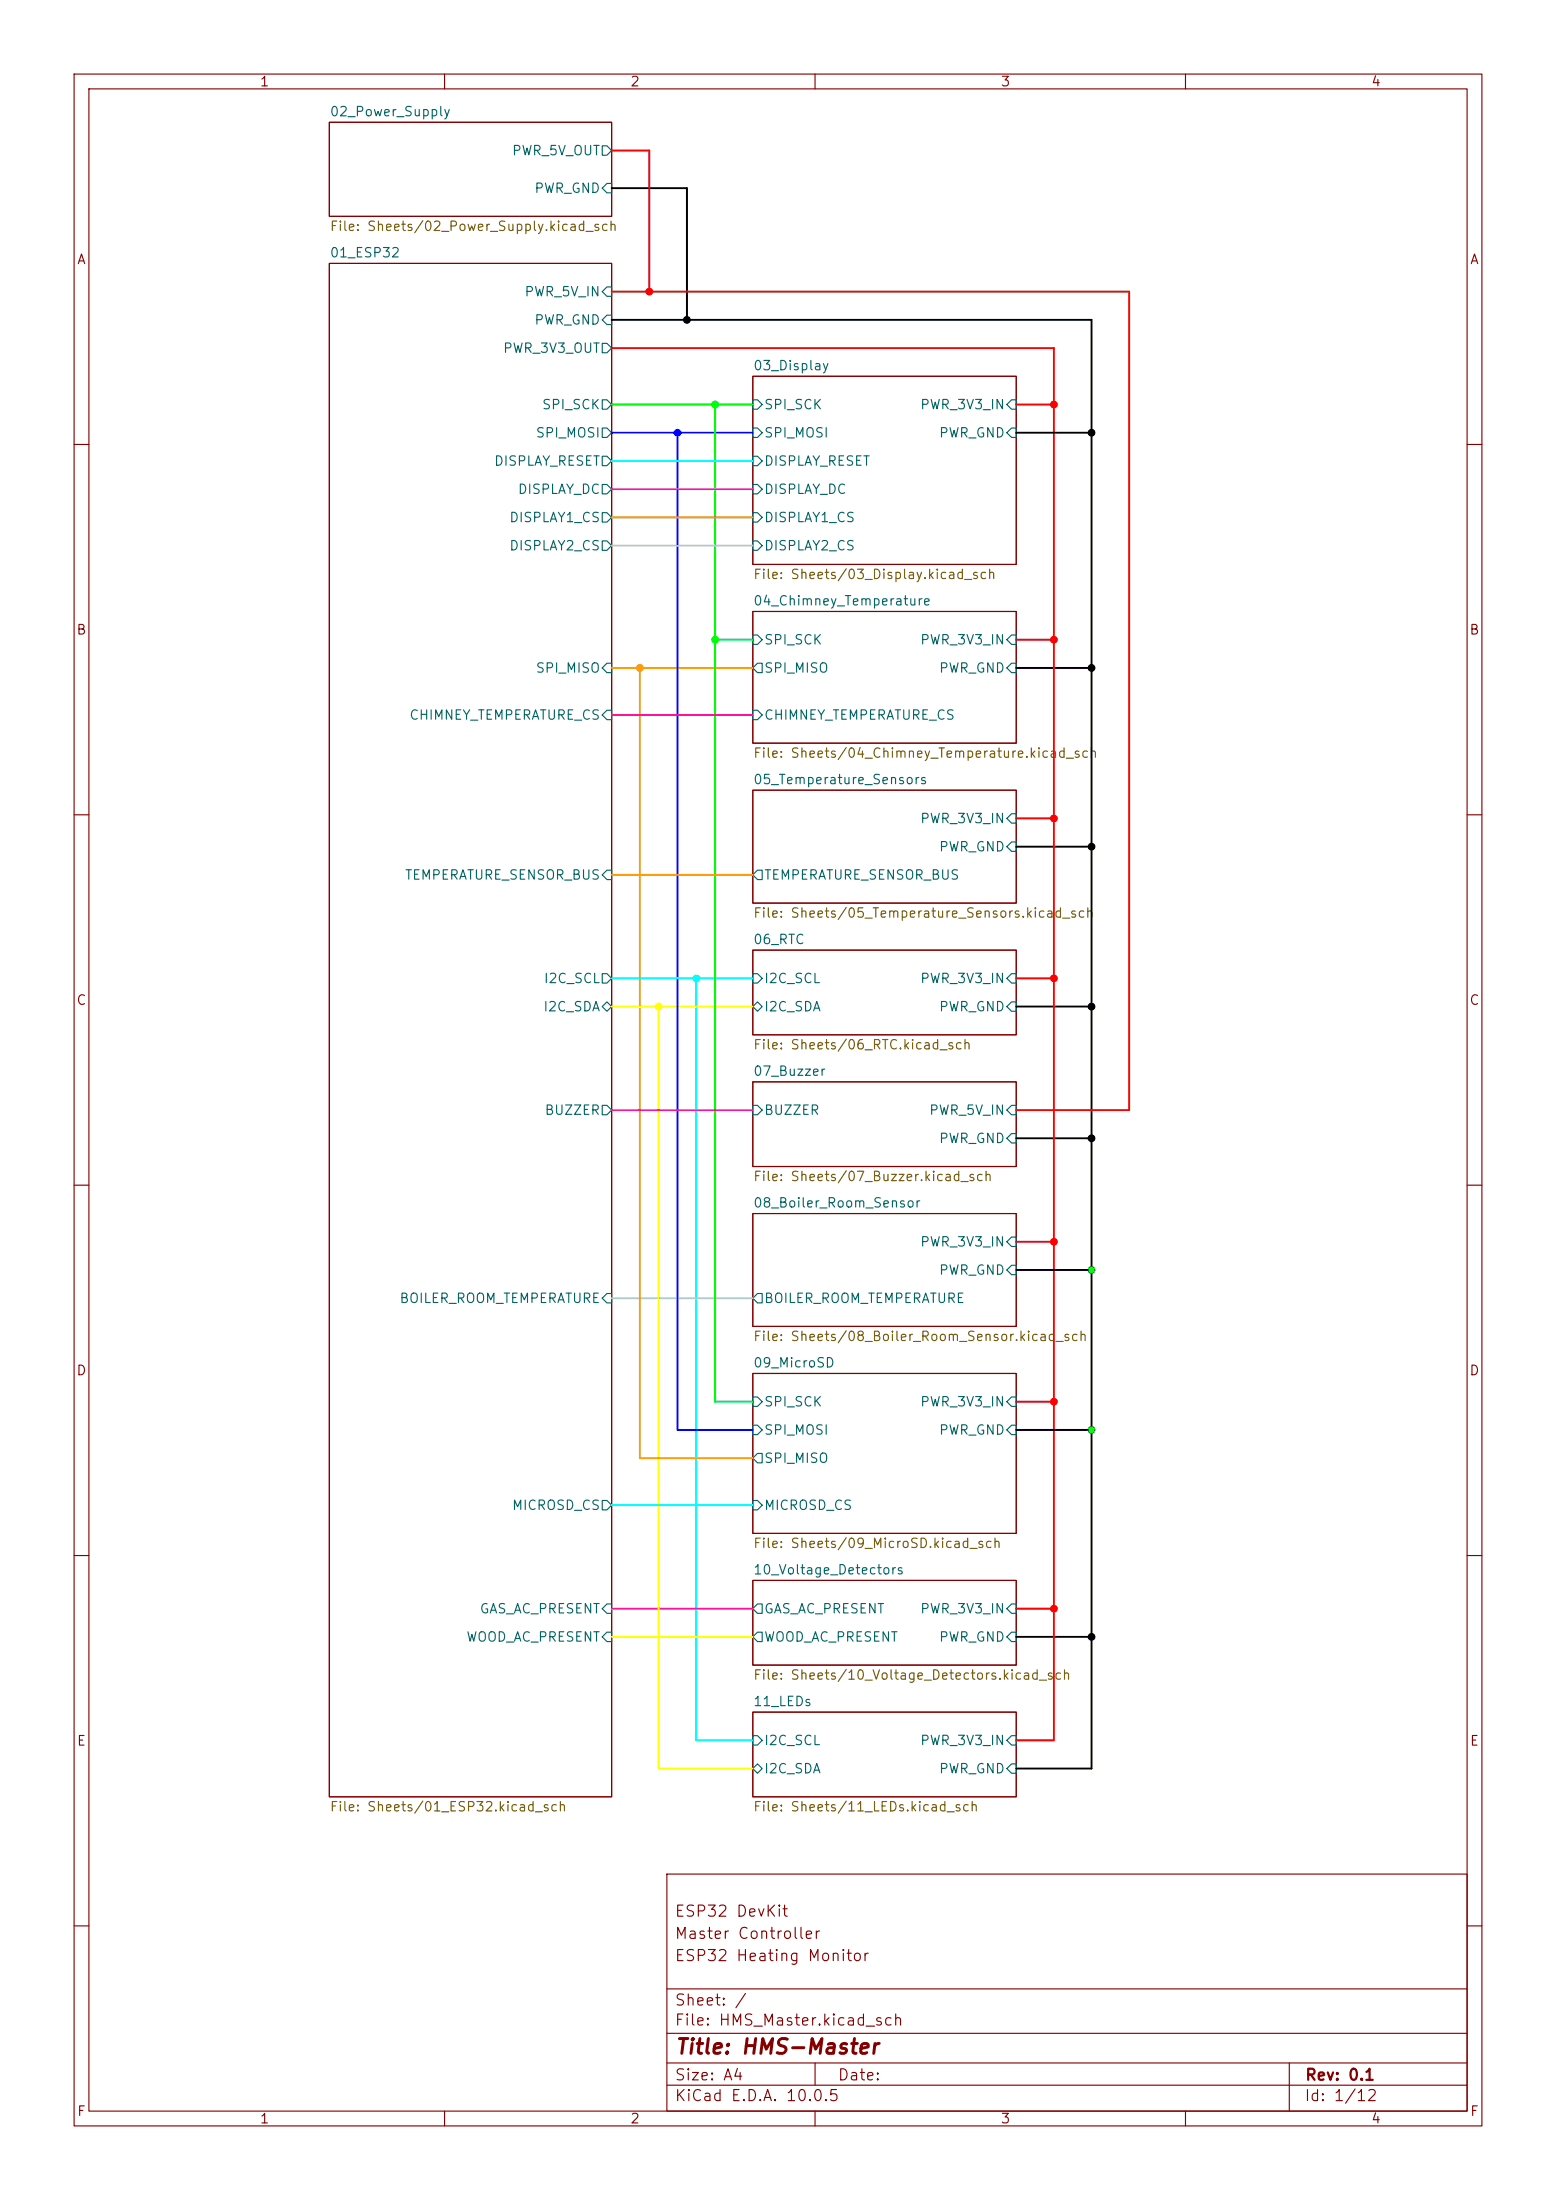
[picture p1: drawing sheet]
(kicad_sch
 (version 20260306)
 (generator "eeschema")
 (generator_version "10.0")
 (paper "A4" portrait)
 (title_block
  (title "HMS-Master")
  (rev "0.1")
  (comment 1 "ESP32 Heating Monitor")
  (comment 2 "Master Controller")
  (comment 3 "ESP32 DevKit"))
 (lib_symbols)
 (junction
  (at 142.24 217.17)
  (diameter 0)
  (color 255 0 0 1))
 (junction
  (at 91.44 58.42)
  (diameter 0)
  (color 0 0 255 1))
 (junction
  (at 142.24 189.23)
  (diameter 0)
  (color 255 0 0 1))
 (junction
  (at 147.32 58.42)
  (diameter 0)
  (color 0 0 0 1))
 (junction
  (at 147.32 114.3)
  (diameter 0)
  (color 0 0 0 1))
 (junction
  (at 147.32 220.98)
  (diameter 0)
  (color 0 0 0 1))
 (junction
  (at 142.24 110.49)
  (diameter 0)
  (color 255 0 0 1))
 (junction
  (at 96.52 54.61)
  (diameter 0)
  (color 0 255 0 1))
 (junction
  (at 147.32 193.04)
  (diameter 0)
  (color 0 0 0 0))
 (junction
  (at 93.98 132.08)
  (diameter 0)
  (color 0 255 255 1))
 (junction
  (at 88.9 135.89)
  (diameter 0)
  (color 255 255 0 1))
 (junction
  (at 147.32 135.89)
  (diameter 0)
  (color 0 0 0 1))
 (junction
  (at 147.32 90.17)
  (diameter 0)
  (color 0 0 0 1))
 (junction
  (at 142.24 86.36)
  (diameter 0)
  (color 255 0 0 1))
 (junction
  (at 92.71 43.18)
  (diameter 0)
  (color 0 0 0 1))
 (junction
  (at 96.52 86.36)
  (diameter 0)
  (color 0 255 0 1))
 (junction
  (at 147.32 171.45)
  (diameter 0)
  (color 0 0 0 0))
 (junction
  (at 86.36 90.17)
  (diameter 0)
  (color 255 153 0 1))
 (junction
  (at 142.24 54.61)
  (diameter 0)
  (color 255 0 0 1))
 (junction
  (at 87.63 39.37)
  (diameter 0)
  (color 255 0 0 1))
 (junction
  (at 147.32 153.67)
  (diameter 0)
  (color 0 0 0 1))
 (junction
  (at 142.24 167.64)
  (diameter 0)
  (color 255 0 0 1))
 (junction
  (at 142.24 132.08)
  (diameter 0)
  (color 255 0 0 1))
 (wire
  (pts (xy 82.55 58.42) (xy 91.44 58.42))
  (stroke (width 0.254) (type default) (color 0 0 255 1)))
 (wire
  (pts (xy 147.32 58.42) (xy 137.16 58.42))
  (stroke (width 0.254) (type default) (color 0 0 0 1)))
 (wire
  (pts (xy 142.24 54.61) (xy 142.24 86.36))
  (stroke (width 0.254) (type default) (color 255 0 0 1)))
 (wire
  (pts (xy 82.55 149.86) (xy 101.6 149.86))
  (stroke (width 0.254) (type default) (color 255 0 255 1)))
 (wire
  (pts (xy 147.32 238.76) (xy 137.16 238.76))
  (stroke (width 0.254) (type default) (color 0 0 0 1)))
 (wire
  (pts (xy 87.63 39.37) (xy 87.63 20.32))
  (stroke (width 0.254) (type default) (color 255 0 0 1)))
 (wire
  (pts (xy 147.32 43.18) (xy 147.32 58.42))
  (stroke (width 0.254) (type default) (color 0 0 0 1)))
 (wire
  (pts (xy 147.32 153.67) (xy 137.16 153.67))
  (stroke (width 0.254) (type default) (color 0 0 0 1)))
 (wire
  (pts (xy 147.32 153.67) (xy 147.32 171.45))
  (stroke (width 0.254) (type default) (color 0 0 0 1)))
 (wire
  (pts (xy 91.44 58.42) (xy 91.44 193.04))
  (stroke (width 0.254) (type default) (color 0 0 255 1)))
 (wire
  (pts (xy 96.52 86.36) (xy 96.52 189.23))
  (stroke (width 0.254) (type default) (color 0 255 0 1)))
 (wire
  (pts (xy 87.63 20.32) (xy 82.55 20.32))
  (stroke (width 0.254) (type default) (color 255 0 0 1)))
 (wire
  (pts (xy 147.32 90.17) (xy 137.16 90.17))
  (stroke (width 0.254) (type default) (color 0 0 0 1)))
 (wire
  (pts (xy 82.55 217.17) (xy 101.6 217.17))
  (stroke (width 0.254) (type default) (color 255 0 255 1)))
 (wire
  (pts (xy 82.55 69.85) (xy 101.6 69.85))
  (stroke (width 0.254) (type default) (color 255 153 0 1)))
 (wire
  (pts (xy 93.98 234.95) (xy 101.6 234.95))
  (stroke (width 0.254) (type default) (color 0 255 255 1)))
 (wire
  (pts (xy 142.24 86.36) (xy 137.16 86.36))
  (stroke (width 0.254) (type default) (color 255 0 0 1)))
 (wire
  (pts (xy 82.55 96.52) (xy 101.6 96.52))
  (stroke (width 0.254) (type default) (color 255 0 255 1)))
 (wire
  (pts (xy 92.71 25.4) (xy 82.55 25.4))
  (stroke (width 0.254) (type default) (color 0 0 0 1)))
 (wire
  (pts (xy 93.98 132.08) (xy 93.98 234.95))
  (stroke (width 0.254) (type default) (color 0 255 255 1)))
 (wire
  (pts (xy 142.24 167.64) (xy 137.16 167.64))
  (stroke (width 0.254) (type default) (color 255 0 0 1)))
 (wire
  (pts (xy 86.36 90.17) (xy 86.36 196.85))
  (stroke (width 0.254) (type default) (color 255 153 0 1)))
 (wire
  (pts (xy 82.55 135.89) (xy 88.9 135.89))
  (stroke (width 0.254) (type default) (color 255 255 0 1)))
 (wire
  (pts (xy 82.55 46.99) (xy 142.24 46.99))
  (stroke (width 0.254) (type default) (color 255 0 0 1)))
 (wire
  (pts (xy 142.24 167.64) (xy 142.24 189.23))
  (stroke (width 0.254) (type default) (color 255 0 0 1)))
 (wire
  (pts (xy 147.32 90.17) (xy 147.32 114.3))
  (stroke (width 0.254) (type default) (color 0 0 0 1)))
 (wire
  (pts (xy 82.55 220.98) (xy 101.6 220.98))
  (stroke (width 0.254) (type default) (color 255 255 0 1)))
 (wire
  (pts (xy 147.32 171.45) (xy 137.16 171.45))
  (stroke (width 0.254) (type default) (color 0 0 0 1)))
 (wire
  (pts (xy 142.24 132.08) (xy 137.16 132.08))
  (stroke (width 0.254) (type default) (color 255 0 0 1)))
 (wire
  (pts (xy 147.32 171.45) (xy 147.32 193.04))
  (stroke (width 0.254) (type default) (color 0 0 0 1)))
 (wire
  (pts (xy 147.32 220.98) (xy 137.16 220.98))
  (stroke (width 0.254) (type default) (color 0 0 0 1)))
 (wire
  (pts (xy 82.55 39.37) (xy 87.63 39.37))
  (stroke (width 0.254) (type default) (color 255 0 0 1)))
 (wire
  (pts (xy 96.52 86.36) (xy 101.6 86.36))
  (stroke (width 0.254) (type default) (color 0 255 0 1)))
 (wire
  (pts (xy 142.24 217.17) (xy 137.16 217.17))
  (stroke (width 0.254) (type default) (color 255 0 0 1)))
 (wire
  (pts (xy 82.55 175.26) (xy 101.6 175.26))
  (stroke (width 0.254) (type default) (color 194 194 194 1)))
 (wire
  (pts (xy 142.24 189.23) (xy 137.16 189.23))
  (stroke (width 0.254) (type default) (color 255 0 0 1)))
 (wire
  (pts (xy 91.44 193.04) (xy 101.6 193.04))
  (stroke (width 0.254) (type default) (color 0 0 255 1)))
 (wire
  (pts (xy 88.9 135.89) (xy 88.9 238.76))
  (stroke (width 0.254) (type default) (color 255 255 0 1)))
 (wire
  (pts (xy 142.24 217.17) (xy 142.24 234.95))
  (stroke (width 0.254) (type default) (color 255 0 0 1)))
 (wire
  (pts (xy 82.55 118.11) (xy 101.6 118.11))
  (stroke (width 0.254) (type default) (color 255 153 0 1)))
 (wire
  (pts (xy 86.36 196.85) (xy 101.6 196.85))
  (stroke (width 0.254) (type default) (color 255 153 0 1)))
 (wire
  (pts (xy 82.55 132.08) (xy 93.98 132.08))
  (stroke (width 0.254) (type default) (color 0 255 255 1)))
 (wire
  (pts (xy 142.24 110.49) (xy 137.16 110.49))
  (stroke (width 0.254) (type default) (color 255 0 0 1)))
 (wire
  (pts (xy 142.24 86.36) (xy 142.24 110.49))
  (stroke (width 0.254) (type default) (color 255 0 0 1)))
 (wire
  (pts (xy 142.24 234.95) (xy 137.16 234.95))
  (stroke (width 0.254) (type default) (color 255 0 0 1)))
 (wire
  (pts (xy 93.98 132.08) (xy 101.6 132.08))
  (stroke (width 0.254) (type default) (color 0 255 255 1)))
 (wire
  (pts (xy 152.4 39.37) (xy 152.4 149.86))
  (stroke (width 0.254) (type default) (color 255 0 0 1)))
 (wire
  (pts (xy 87.63 39.37) (xy 152.4 39.37))
  (stroke (width 0.254) (type default) (color 255 0 0 1)))
 (wire
  (pts (xy 82.55 73.66) (xy 101.6 73.66))
  (stroke (width 0.254) (type default) (color 194 194 194 1)))
 (wire
  (pts (xy 88.9 238.76) (xy 101.6 238.76))
  (stroke (width 0.254) (type default) (color 255 255 0 1)))
 (wire
  (pts (xy 82.55 66.04) (xy 101.6 66.04))
  (stroke (width 0.254) (type default) (color 255 0 255 1)))
 (wire
  (pts (xy 147.32 114.3) (xy 137.16 114.3))
  (stroke (width 0.254) (type default) (color 0 0 0 1)))
 (wire
  (pts (xy 152.4 149.86) (xy 137.16 149.86))
  (stroke (width 0.254) (type default) (color 255 0 0 1)))
 (wire
  (pts (xy 147.32 220.98) (xy 147.32 238.76))
  (stroke (width 0.254) (type default) (color 0 0 0 1)))
 (wire
  (pts (xy 147.32 193.04) (xy 147.32 220.98))
  (stroke (width 0.254) (type default) (color 0 0 0 1)))
 (wire
  (pts (xy 142.24 110.49) (xy 142.24 132.08))
  (stroke (width 0.254) (type default) (color 255 0 0 1)))
 (wire
  (pts (xy 147.32 114.3) (xy 147.32 135.89))
  (stroke (width 0.254) (type default) (color 0 0 0 1)))
 (wire
  (pts (xy 82.55 62.23) (xy 101.6 62.23))
  (stroke (width 0.254) (type default) (color 0 255 255 1)))
 (wire
  (pts (xy 101.6 203.2) (xy 82.55 203.2))
  (stroke (width 0.254) (type default) (color 0 255 255 1)))
 (wire
  (pts (xy 147.32 135.89) (xy 137.16 135.89))
  (stroke (width 0.254) (type default) (color 0 0 0 1)))
 (wire
  (pts (xy 82.55 90.17) (xy 86.36 90.17))
  (stroke (width 0.254) (type default) (color 255 153 0 1)))
 (wire
  (pts (xy 91.44 58.42) (xy 101.6 58.42))
  (stroke (width 0.254) (type default) (color 0 0 255 1)))
 (wire
  (pts (xy 82.55 54.61) (xy 96.52 54.61))
  (stroke (width 0.254) (type default) (color 0 255 0 1)))
 (wire
  (pts (xy 142.24 189.23) (xy 142.24 217.17))
  (stroke (width 0.254) (type default) (color 255 0 0 1)))
 (wire
  (pts (xy 92.71 25.4) (xy 92.71 43.18))
  (stroke (width 0.254) (type default) (color 0 0 0 1)))
 (wire
  (pts (xy 92.71 43.18) (xy 147.32 43.18))
  (stroke (width 0.254) (type default) (color 0 0 0 1)))
 (wire
  (pts (xy 96.52 189.23) (xy 101.6 189.23))
  (stroke (width 0.254) (type default) (color 0 255 0 1)))
 (wire
  (pts (xy 82.55 43.18) (xy 92.71 43.18))
  (stroke (width 0.254) (type default) (color 0 0 0 1)))
 (wire
  (pts (xy 88.9 135.89) (xy 101.6 135.89))
  (stroke (width 0.254) (type default) (color 255 255 0 1)))
 (wire
  (pts (xy 147.32 135.89) (xy 147.32 153.67))
  (stroke (width 0.254) (type default) (color 0 0 0 1)))
 (wire
  (pts (xy 142.24 132.08) (xy 142.24 167.64))
  (stroke (width 0.254) (type default) (color 255 0 0 1)))
 (wire
  (pts (xy 96.52 54.61) (xy 96.52 86.36))
  (stroke (width 0.254) (type default) (color 0 255 0 1)))
 (wire
  (pts (xy 147.32 58.42) (xy 147.32 90.17))
  (stroke (width 0.254) (type default) (color 0 0 0 1)))
 (wire
  (pts (xy 96.52 54.61) (xy 101.6 54.61))
  (stroke (width 0.254) (type default) (color 0 255 0 1)))
 (wire
  (pts (xy 137.16 54.61) (xy 142.24 54.61))
  (stroke (width 0.254) (type default) (color 255 0 0 1)))
 (wire
  (pts (xy 86.36 90.17) (xy 101.6 90.17))
  (stroke (width 0.254) (type default) (color 255 153 0 1)))
 (wire
  (pts (xy 142.24 46.99) (xy 142.24 54.61))
  (stroke (width 0.254) (type default) (color 255 0 0 1)))
 (wire
  (pts (xy 147.32 193.04) (xy 137.16 193.04))
  (stroke (width 0.254) (type default) (color 0 0 0 1)))
 (sheet
  (at 101.6 50.8)
  (size 35.56 25.4)
  (exclude_from_sim no)
  (in_bom yes)
  (on_board yes)
  (dnp no)
  (fields_autoplaced yes)
  (stroke (width 0.1524) (type solid))
  (fill (color 0 0 0 0))
  (property "Sheetname" "03_Display" (at 101.6 50.0884 0) (show_name no) (do_not_autoplace no) (effects (font (size 1.27 1.27)) (justify left bottom)))
  (property "Sheetfile" "Sheets/03_Display.kicad_sch" (at 101.6 76.7846 0) (show_name no) (do_not_autoplace no) (effects (font (size 1.27 1.27)) (justify left top)))
  (pin "DISPLAY_DC" input (at 101.6 66.04 180) (effects (font (size 1.27 1.27)) (justify left)))
  (pin "DISPLAY_RESET" input (at 101.6 62.23 180) (effects (font (size 1.27 1.27)) (justify left)))
  (pin "PWR_3V3_IN" input (at 137.16 54.61 0) (effects (font (size 1.27 1.27)) (justify right)))
  (pin "PWR_GND" input (at 137.16 58.42 0) (effects (font (size 1.27 1.27)) (justify right)))
  (pin "SPI_MOSI" input (at 101.6 58.42 180) (effects (font (size 1.27 1.27)) (justify left)))
  (pin "SPI_SCK" input (at 101.6 54.61 180) (effects (font (size 1.27 1.27)) (justify left)))
  (pin "DISPLAY1_CS" input (at 101.6 69.85 180) (effects (font (size 1.27 1.27)) (justify left)))
  (pin "DISPLAY2_CS" input (at 101.6 73.66 180) (effects (font (size 1.27 1.27)) (justify left))))
 (sheet
  (at 44.45 35.56)
  (size 38.1 207.01)
  (exclude_from_sim no)
  (in_bom yes)
  (on_board yes)
  (dnp no)
  (fields_autoplaced yes)
  (stroke (width 0.1524) (type solid))
  (fill (color 0 0 0 0))
  (property "Sheetname" "01_ESP32" (at 44.45 34.8484 0) (show_name no) (do_not_autoplace no) (effects (font (size 1.27 1.27)) (justify left bottom)))
  (property "Sheetfile" "Sheets/01_ESP32.kicad_sch" (at 44.45 243.1546 0) (show_name no) (do_not_autoplace no) (effects (font (size 1.27 1.27)) (justify left top)))
  (pin "PWR_5V_IN" input (at 82.55 39.37 0) (effects (font (size 1.27 1.27)) (justify right)))
  (pin "PWR_GND" input (at 82.55 43.18 0) (effects (font (size 1.27 1.27)) (justify right)))
  (pin "DISPLAY_DC" output (at 82.55 66.04 0) (effects (font (size 1.27 1.27)) (justify right)))
  (pin "DISPLAY_RESET" output (at 82.55 62.23 0) (effects (font (size 1.27 1.27)) (justify right)))
  (pin "PWR_3V3_OUT" output (at 82.55 46.99 0) (effects (font (size 1.27 1.27)) (justify right)))
  (pin "SPI_MOSI" output (at 82.55 58.42 0) (effects (font (size 1.27 1.27)) (justify right)))
  (pin "SPI_SCK" output (at 82.55 54.61 0) (effects (font (size 1.27 1.27)) (justify right)))
  (pin "CHIMNEY_TEMPERATURE_CS" input (at 82.55 96.52 0) (effects (font (size 1.27 1.27)) (justify right)))
  (pin "SPI_MISO" input (at 82.55 90.17 0) (effects (font (size 1.27 1.27)) (justify right)))
  (pin "TEMPERATURE_SENSOR_BUS" input (at 82.55 118.11 0) (effects (font (size 1.27 1.27)) (justify right)))
  (pin "I2C_SCL" output (at 82.55 132.08 0) (effects (font (size 1.27 1.27)) (justify right)))
  (pin "I2C_SDA" bidirectional (at 82.55 135.89 0) (effects (font (size 1.27 1.27)) (justify right)))
  (pin "BUZZER" output (at 82.55 149.86 0) (effects (font (size 1.27 1.27)) (justify right)))
  (pin "BOILER_ROOM_TEMPERATURE" input (at 82.55 175.26 0) (effects (font (size 1.27 1.27)) (justify right)))
  (pin "MICROSD_CS" output (at 82.55 203.2 0) (effects (font (size 1.27 1.27)) (justify right)))
  (pin "GAS_AC_PRESENT" input (at 82.55 217.17 0) (effects (font (size 1.27 1.27)) (justify right)))
  (pin "WOOD_AC_PRESENT" input (at 82.55 220.98 0) (effects (font (size 1.27 1.27)) (justify right)))
  (pin "DISPLAY1_CS" output (at 82.55 69.85 0) (effects (font (size 1.27 1.27)) (justify right)))
  (pin "DISPLAY2_CS" output (at 82.55 73.66 0) (effects (font (size 1.27 1.27)) (justify right))))
 (sheet
  (at 101.6 163.83)
  (size 35.56 15.24)
  (exclude_from_sim no)
  (in_bom yes)
  (on_board yes)
  (dnp no)
  (fields_autoplaced yes)
  (stroke (width 0.1524) (type solid))
  (fill (color 0 0 0 0))
  (property "Sheetname" "08_Boiler_Room_Sensor" (at 101.6 163.1184 0) (show_name no) (do_not_autoplace no) (effects (font (size 1.27 1.27)) (justify left bottom)))
  (property "Sheetfile" "Sheets/08_Boiler_Room_Sensor.kicad_sch" (at 101.6 179.6546 0) (show_name no) (do_not_autoplace no) (effects (font (size 1.27 1.27)) (justify left top)))
  (pin "BOILER_ROOM_TEMPERATURE" output (at 101.6 175.26 180) (effects (font (size 1.27 1.27)) (justify left)))
  (pin "PWR_3V3_IN" input (at 137.16 167.64 0) (effects (font (size 1.27 1.27)) (justify right)))
  (pin "PWR_GND" input (at 137.16 171.45 0) (effects (font (size 1.27 1.27)) (justify right))))
 (sheet
  (at 101.6 128.27)
  (size 35.56 11.43)
  (exclude_from_sim no)
  (in_bom yes)
  (on_board yes)
  (dnp no)
  (fields_autoplaced yes)
  (stroke (width 0.1524) (type solid))
  (fill (color 0 0 0 0))
  (property "Sheetname" "06_RTC" (at 101.6 127.5584 0) (show_name no) (do_not_autoplace no) (effects (font (size 1.27 1.27)) (justify left bottom)))
  (property "Sheetfile" "Sheets/06_RTC.kicad_sch" (at 101.6 140.2846 0) (show_name no) (do_not_autoplace no) (effects (font (size 1.27 1.27)) (justify left top)))
  (pin "I2C_SCL" input (at 101.6 132.08 180) (effects (font (size 1.27 1.27)) (justify left)))
  (pin "I2C_SDA" bidirectional (at 101.6 135.89 180) (effects (font (size 1.27 1.27)) (justify left)))
  (pin "PWR_3V3_IN" input (at 137.16 132.08 0) (effects (font (size 1.27 1.27)) (justify right)))
  (pin "PWR_GND" input (at 137.16 135.89 0) (effects (font (size 1.27 1.27)) (justify right))))
 (sheet
  (at 101.6 146.05)
  (size 35.56 11.43)
  (exclude_from_sim no)
  (in_bom yes)
  (on_board yes)
  (dnp no)
  (fields_autoplaced yes)
  (stroke (width 0.1524) (type solid))
  (fill (color 0 0 0 0))
  (property "Sheetname" "07_Buzzer" (at 101.6 145.3384 0) (show_name no) (do_not_autoplace no) (effects (font (size 1.27 1.27)) (justify left bottom)))
  (property "Sheetfile" "Sheets/07_Buzzer.kicad_sch" (at 101.6 158.0646 0) (show_name no) (do_not_autoplace no) (effects (font (size 1.27 1.27)) (justify left top)))
  (pin "BUZZER" input (at 101.6 149.86 180) (effects (font (size 1.27 1.27)) (justify left)))
  (pin "PWR_5V_IN" input (at 137.16 149.86 0) (effects (font (size 1.27 1.27)) (justify right)))
  (pin "PWR_GND" input (at 137.16 153.67 0) (effects (font (size 1.27 1.27)) (justify right))))
 (sheet
  (at 101.6 185.42)
  (size 35.56 21.59)
  (exclude_from_sim no)
  (in_bom yes)
  (on_board yes)
  (dnp no)
  (fields_autoplaced yes)
  (stroke (width 0.1524) (type solid))
  (fill (color 0 0 0 0))
  (property "Sheetname" "09_MicroSD" (at 101.6 184.7084 0) (show_name no) (do_not_autoplace no) (effects (font (size 1.27 1.27)) (justify left bottom)))
  (property "Sheetfile" "Sheets/09_MicroSD.kicad_sch" (at 101.6 207.5946 0) (show_name no) (do_not_autoplace no) (effects (font (size 1.27 1.27)) (justify left top)))
  (pin "MICROSD_CS" input (at 101.6 203.2 180) (effects (font (size 1.27 1.27)) (justify left)))
  (pin "PWR_3V3_IN" input (at 137.16 189.23 0) (effects (font (size 1.27 1.27)) (justify right)))
  (pin "PWR_GND" input (at 137.16 193.04 0) (effects (font (size 1.27 1.27)) (justify right)))
  (pin "SPI_MOSI" input (at 101.6 193.04 180) (effects (font (size 1.27 1.27)) (justify left)))
  (pin "SPI_SCK" input (at 101.6 189.23 180) (effects (font (size 1.27 1.27)) (justify left)))
  (pin "SPI_MISO" output (at 101.6 196.85 180) (effects (font (size 1.27 1.27)) (justify left))))
 (sheet
  (at 44.45 16.51)
  (size 38.1 12.7)
  (exclude_from_sim no)
  (in_bom yes)
  (on_board yes)
  (dnp no)
  (stroke (width 0.1524) (type solid))
  (fill (color 0 0 0 0))
  (property "Sheetname" "02_Power_Supply" (at 44.45 15.7984 0) (show_name no) (do_not_autoplace no) (effects (font (size 1.27 1.27)) (justify left bottom)))
  (property "Sheetfile" "Sheets/02_Power_Supply.kicad_sch" (at 44.45 29.7946 0) (show_name no) (do_not_autoplace no) (effects (font (size 1.27 1.27)) (justify left top)))
  (pin "PWR_5V_OUT" output (at 82.55 20.32 0) (effects (font (size 1.27 1.27)) (justify right)))
  (pin "PWR_GND" input (at 82.55 25.4 0) (effects (font (size 1.27 1.27)) (justify right))))
 (sheet
  (at 101.6 213.36)
  (size 35.56 11.43)
  (exclude_from_sim no)
  (in_bom yes)
  (on_board yes)
  (dnp no)
  (fields_autoplaced yes)
  (stroke (width 0.1524) (type solid))
  (fill (color 0 0 0 0))
  (property "Sheetname" "10_Voltage_Detectors" (at 101.6 212.6484 0) (show_name no) (do_not_autoplace no) (effects (font (size 1.27 1.27)) (justify left bottom)))
  (property "Sheetfile" "Sheets/10_Voltage_Detectors.kicad_sch" (at 101.6 225.3746 0) (show_name no) (do_not_autoplace no) (effects (font (size 1.27 1.27)) (justify left top)))
  (pin "PWR_3V3_IN" input (at 137.16 217.17 0) (effects (font (size 1.27 1.27)) (justify right)))
  (pin "PWR_GND" input (at 137.16 220.98 0) (effects (font (size 1.27 1.27)) (justify right)))
  (pin "GAS_AC_PRESENT" output (at 101.6 217.17 180) (effects (font (size 1.27 1.27)) (justify left)))
  (pin "WOOD_AC_PRESENT" output (at 101.6 220.98 180) (effects (font (size 1.27 1.27)) (justify left))))
 (sheet
  (at 101.6 106.68)
  (size 35.56 15.24)
  (exclude_from_sim no)
  (in_bom yes)
  (on_board yes)
  (dnp no)
  (fields_autoplaced yes)
  (stroke (width 0.1524) (type solid))
  (fill (color 0 0 0 0))
  (property "Sheetname" "05_Temperature_Sensors" (at 101.6 105.9684 0) (show_name no) (do_not_autoplace no) (effects (font (size 1.27 1.27)) (justify left bottom)))
  (property "Sheetfile" "Sheets/05_Temperature_Sensors.kicad_sch" (at 101.6 122.5046 0) (show_name no) (do_not_autoplace no) (effects (font (size 1.27 1.27)) (justify left top)))
  (pin "PWR_3V3_IN" input (at 137.16 110.49 0) (effects (font (size 1.27 1.27)) (justify right)))
  (pin "PWR_GND" input (at 137.16 114.3 0) (effects (font (size 1.27 1.27)) (justify right)))
  (pin "TEMPERATURE_SENSOR_BUS" output (at 101.6 118.11 180) (effects (font (size 1.27 1.27)) (justify left))))
 (sheet
  (at 101.6 82.55)
  (size 35.56 17.78)
  (exclude_from_sim no)
  (in_bom yes)
  (on_board yes)
  (dnp no)
  (fields_autoplaced yes)
  (stroke (width 0.1524) (type solid))
  (fill (color 0 0 0 0))
  (property "Sheetname" "04_Chimney_Temperature" (at 101.6 81.8384 0) (show_name no) (do_not_autoplace no) (effects (font (size 1.27 1.27)) (justify left bottom)))
  (property "Sheetfile" "Sheets/04_Chimney_Temperature.kicad_sch" (at 101.6 100.9146 0) (show_name no) (do_not_autoplace no) (effects (font (size 1.27 1.27)) (justify left top)))
  (pin "CHIMNEY_TEMPERATURE_CS" input (at 101.6 96.52 180) (effects (font (size 1.27 1.27)) (justify left)))
  (pin "PWR_3V3_IN" input (at 137.16 86.36 0) (effects (font (size 1.27 1.27)) (justify right)))
  (pin "PWR_GND" input (at 137.16 90.17 0) (effects (font (size 1.27 1.27)) (justify right)))
  (pin "SPI_SCK" input (at 101.6 86.36 180) (effects (font (size 1.27 1.27)) (justify left)))
  (pin "SPI_MISO" output (at 101.6 90.17 180) (effects (font (size 1.27 1.27)) (justify left))))
 (sheet
  (at 101.6 231.14)
  (size 35.56 11.43)
  (exclude_from_sim no)
  (in_bom yes)
  (on_board yes)
  (dnp no)
  (fields_autoplaced yes)
  (stroke (width 0.1524) (type solid))
  (fill (color 0 0 0 0))
  (property "Sheetname" "11_LEDs" (at 101.6 230.4284 0) (show_name no) (do_not_autoplace no) (effects (font (size 1.27 1.27)) (justify left bottom)))
  (property "Sheetfile" "Sheets/11_LEDs.kicad_sch" (at 101.6 243.1546 0) (show_name no) (do_not_autoplace no) (effects (font (size 1.27 1.27)) (justify left top)))
  (pin "I2C_SCL" input (at 101.6 234.95 180) (effects (font (size 1.27 1.27)) (justify left)))
  (pin "I2C_SDA" bidirectional (at 101.6 238.76 180) (effects (font (size 1.27 1.27)) (justify left)))
  (pin "PWR_3V3_IN" input (at 137.16 234.95 0) (effects (font (size 1.27 1.27)) (justify right)))
  (pin "PWR_GND" input (at 137.16 238.76 0) (effects (font (size 1.27 1.27)) (justify right))))
 (sheet_instances
  (path ""
   (page "1")))
 (embedded_fonts no))
